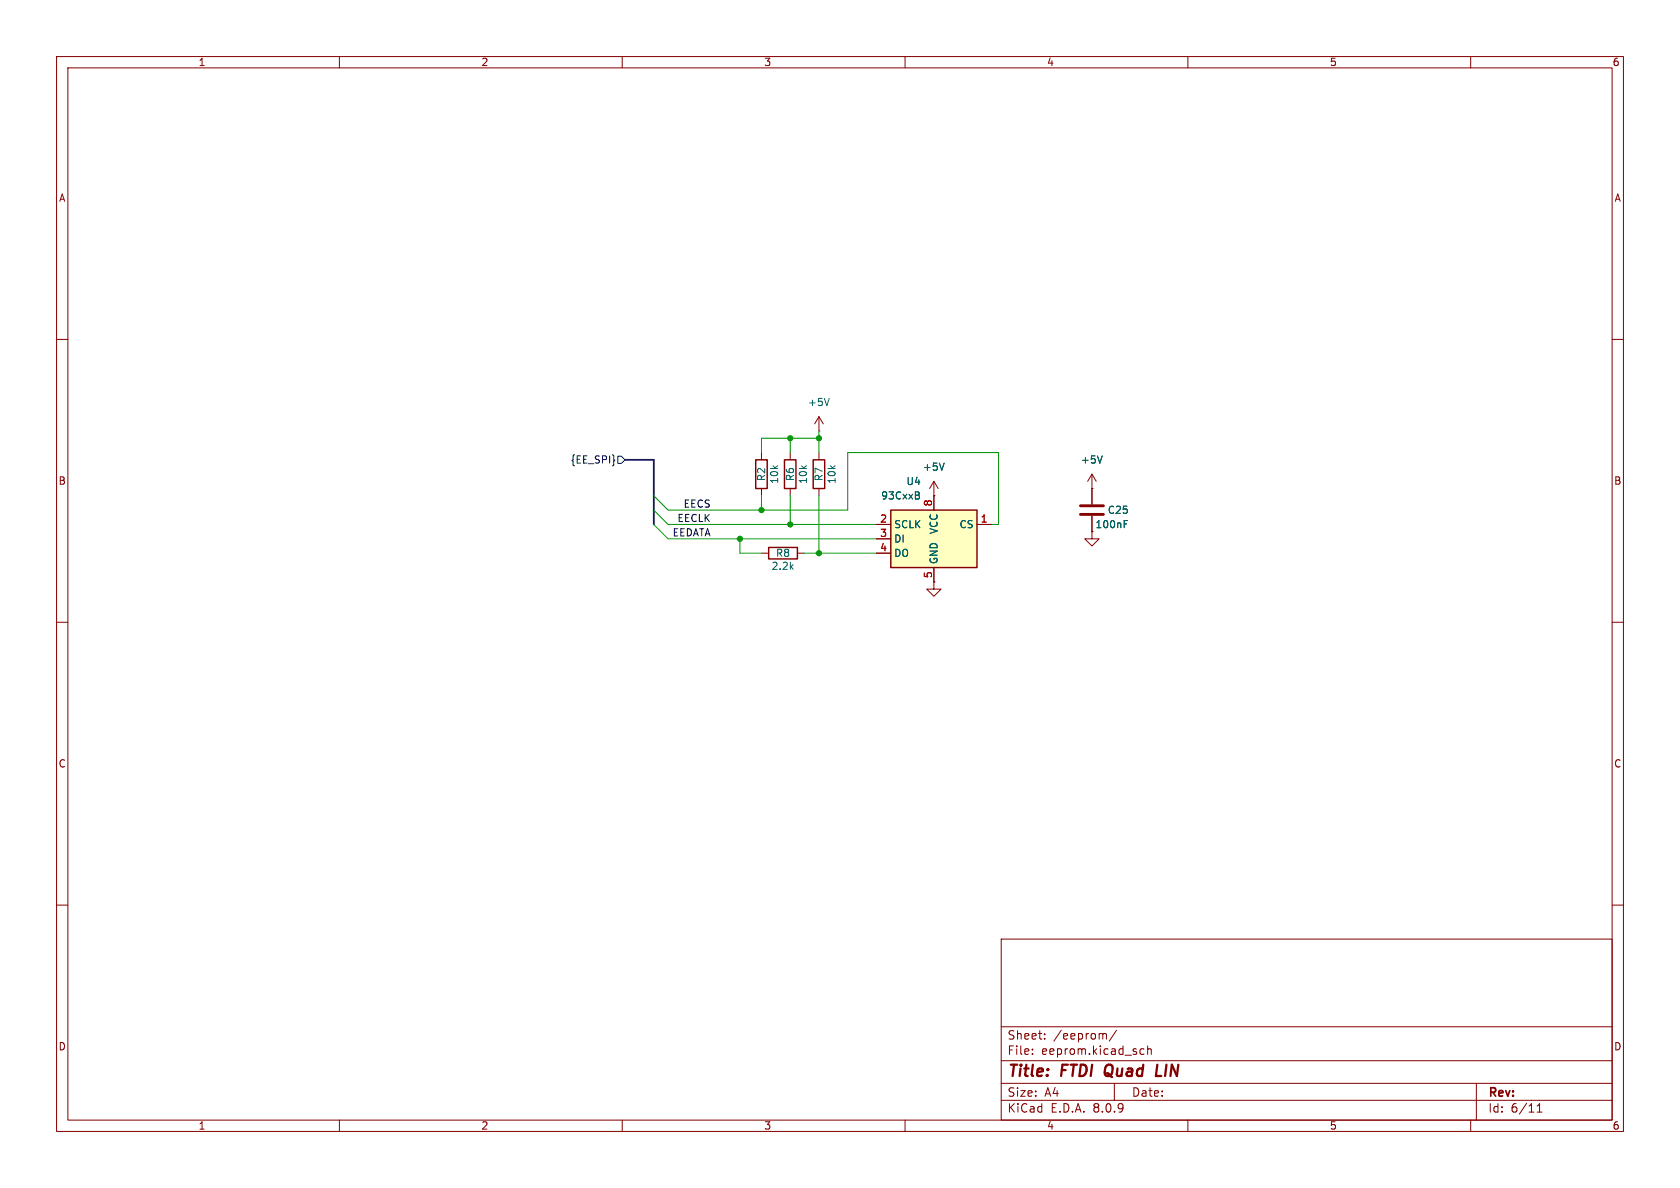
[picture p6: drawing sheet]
(kicad_sch
 (version 20231120)
 (generator "eeschema")
 (generator_version "8.0")
 (paper "A4")
 (title_block
  (title "FTDI Quad LIN"))
 (lib_symbols
  (symbol "Device:C"
   (pin_numbers hide)
   (pin_names
    (offset 0.254)) (exclude_from_sim no) (in_bom yes) (on_board yes)
   (property "Reference" "C" (at 0.635 2.54 0) (effects (font (size 1.27 1.27)) (justify left)))
   (property "Value" "C" (at 0.635 -2.54 0) (effects (font (size 1.27 1.27)) (justify left)))
   (property "Footprint" "" (at 0.9652 -3.81 0) (effects (font (size 1.27 1.27)) (hide yes)))
   (property "Datasheet" "~" (at 0 0 0) (effects (font (size 1.27 1.27)) (hide yes)))
   (property "Description" "Unpolarized capacitor" (at 0 0 0) (effects (font (size 1.27 1.27)) (hide yes)))
   (symbol "C_0_1"
    (polyline (pts (xy -2.032 -0.762) (xy 2.032 -0.762)) (stroke (width 0.508) (type default)) (fill (type none)))
    (polyline (pts (xy -2.032 0.762) (xy 2.032 0.762)) (stroke (width 0.508) (type default)) (fill (type none))))
   (symbol "C_1_1"
    (pin passive line (at 0 3.81 270) (length 2.794) (name "~" (effects (font (size 1.27 1.27)))) (number "1" (effects (font (size 1.27 1.27)))))
    (pin passive line (at 0 -3.81 90) (length 2.794) (name "~" (effects (font (size 1.27 1.27)))) (number "2" (effects (font (size 1.27 1.27)))))))
  (symbol "Device:R"
   (pin_numbers hide)
   (pin_names
    (offset 0)) (exclude_from_sim no) (in_bom yes) (on_board yes)
   (property "Reference" "R" (at 2.032 0 90) (effects (font (size 1.27 1.27))))
   (property "Value" "R" (at 0 0 90) (effects (font (size 1.27 1.27))))
   (property "Footprint" "" (at -1.778 0 90) (effects (font (size 1.27 1.27)) (hide yes)))
   (property "Datasheet" "~" (at 0 0 0) (effects (font (size 1.27 1.27)) (hide yes)))
   (property "Description" "Resistor" (at 0 0 0) (effects (font (size 1.27 1.27)) (hide yes)))
   (symbol "R_0_1"
    (rectangle (start -1.016 -2.54) (end 1.016 2.54) (stroke (width 0.254) (type default)) (fill (type none))))
   (symbol "R_1_1"
    (pin passive line (at 0 3.81 270) (length 1.27) (name "~" (effects (font (size 1.27 1.27)))) (number "1" (effects (font (size 1.27 1.27)))))
    (pin passive line (at 0 -3.81 90) (length 1.27) (name "~" (effects (font (size 1.27 1.27)))) (number "2" (effects (font (size 1.27 1.27)))))))
  (symbol "Memory_EEPROM:93CxxB" (exclude_from_sim no) (in_bom yes) (on_board yes)
   (property "Reference" "U" (at -7.62 6.35 0) (effects (font (size 1.27 1.27))))
   (property "Value" "93CxxB" (at 2.54 -6.35 0) (effects (font (size 1.27 1.27)) (justify left)))
   (property "Footprint" "" (at 0 0 0) (effects (font (size 1.27 1.27)) (hide yes)))
   (property "Datasheet" "http://ww1.microchip.com/downloads/en/DeviceDoc/20001749K.pdf" (at 0 0 0) (effects (font (size 1.27 1.27)) (hide yes)))
   (property "Description" "Serial EEPROM, 93 Series, 5.0V, DIP-8/SOIC-8" (at 0 0 0) (effects (font (size 1.27 1.27)) (hide yes)))
   (symbol "93CxxB_1_1"
    (rectangle (start -7.62 5.08) (end 7.62 -5.08) (stroke (width 0.254) (type default)) (fill (type background)))
    (pin input line (at -10.16 2.54 0) (length 2.54) (name "CS" (effects (font (size 1.27 1.27)))) (number "1" (effects (font (size 1.27 1.27)))))
    (pin input line (at 10.16 2.54 180) (length 2.54) (name "SCLK" (effects (font (size 1.27 1.27)))) (number "2" (effects (font (size 1.27 1.27)))))
    (pin input line (at 10.16 0 180) (length 2.54) (name "DI" (effects (font (size 1.27 1.27)))) (number "3" (effects (font (size 1.27 1.27)))))
    (pin tri_state line (at 10.16 -2.54 180) (length 2.54) (name "DO" (effects (font (size 1.27 1.27)))) (number "4" (effects (font (size 1.27 1.27)))))
    (pin power_in line (at 0 -7.62 90) (length 2.54) (name "GND" (effects (font (size 1.27 1.27)))) (number "5" (effects (font (size 1.27 1.27)))))
    (pin no_connect line (at -7.62 0 0) (length 2.54) hide (name "NC" (effects (font (size 1.27 1.27)))) (number "6" (effects (font (size 1.27 1.27)))))
    (pin no_connect line (at -7.62 -2.54 0) (length 2.54) hide (name "NC" (effects (font (size 1.27 1.27)))) (number "7" (effects (font (size 1.27 1.27)))))
    (pin power_in line (at 0 7.62 270) (length 2.54) (name "VCC" (effects (font (size 1.27 1.27)))) (number "8" (effects (font (size 1.27 1.27)))))))
  (symbol "power:+5V"
   (power)
   (pin_numbers hide)
   (pin_names
    (offset 0) hide) (exclude_from_sim no) (in_bom yes) (on_board yes)
   (property "Reference" "#PWR" (at 0 -3.81 0) (effects (font (size 1.27 1.27)) (hide yes)))
   (property "Value" "+5V" (at 0 3.556 0) (effects (font (size 1.27 1.27))))
   (property "Footprint" "" (at 0 0 0) (effects (font (size 1.27 1.27)) (hide yes)))
   (property "Datasheet" "" (at 0 0 0) (effects (font (size 1.27 1.27)) (hide yes)))
   (property "Description" "Power symbol creates a global label with name \"+5V\"" (at 0 0 0) (effects (font (size 1.27 1.27)) (hide yes)))
   (symbol "+5V_0_1"
    (polyline (pts (xy -0.762 1.27) (xy 0 2.54)) (stroke (width 0) (type default)) (fill (type none)))
    (polyline (pts (xy 0 0) (xy 0 2.54)) (stroke (width 0) (type default)) (fill (type none)))
    (polyline (pts (xy 0 2.54) (xy 0.762 1.27)) (stroke (width 0) (type default)) (fill (type none))))
   (symbol "+5V_1_1"
    (pin power_in line (at 0 0 90) (length 0) (name "~" (effects (font (size 1.27 1.27)))) (number "1" (effects (font (size 1.27 1.27)))))))
  (symbol "power:GND"
   (power)
   (pin_numbers hide)
   (pin_names
    (offset 0) hide) (exclude_from_sim no) (in_bom yes) (on_board yes)
   (property "Reference" "#PWR" (at 0 -6.35 0) (effects (font (size 1.27 1.27)) (hide yes)))
   (property "Value" "GND" (at 0 -3.81 0) (effects (font (size 1.27 1.27))))
   (property "Footprint" "" (at 0 0 0) (effects (font (size 1.27 1.27)) (hide yes)))
   (property "Datasheet" "" (at 0 0 0) (effects (font (size 1.27 1.27)) (hide yes)))
   (property "Description" "Power symbol creates a global label with name \"GND\" , ground" (at 0 0 0) (effects (font (size 1.27 1.27)) (hide yes)))
   (symbol "GND_0_1"
    (polyline (pts (xy 0 0) (xy 0 -1.27) (xy 1.27 -1.27) (xy 0 -2.54) (xy -1.27 -1.27) (xy 0 -1.27)) (stroke (width 0) (type default)) (fill (type none))))
   (symbol "GND_1_1"
    (pin power_in line (at 0 0 270) (length 0) (name "~" (effects (font (size 1.27 1.27)))) (number "1" (effects (font (size 1.27 1.27))))))))
 (junction
  (at 139.7 77.47)
  (diameter 0)
  (color 0 0 0 0))
 (junction
  (at 130.81 95.25)
  (diameter 0)
  (color 0 0 0 0))
 (junction
  (at 139.7 92.71)
  (diameter 0)
  (color 0 0 0 0))
 (junction
  (at 144.78 97.79)
  (diameter 0)
  (color 0 0 0 0))
 (junction
  (at 134.62 90.17)
  (diameter 0)
  (color 0 0 0 0))
 (junction
  (at 144.78 77.47)
  (diameter 0)
  (color 0 0 0 0))
 (bus_entry
  (at 115.57 87.63)
  (size 2.54 2.54)
  (stroke (width 0) (type default)))
 (bus_entry
  (at 115.57 90.17)
  (size 2.54 2.54)
  (stroke (width 0) (type default)))
 (bus_entry
  (at 115.57 92.71)
  (size 2.54 2.54)
  (stroke (width 0) (type default)))
 (wire
  (pts (xy 134.62 77.47) (xy 139.7 77.47))
  (stroke (width 0) (type default)))
 (bus
  (pts (xy 115.57 87.63) (xy 115.57 81.28))
  (stroke (width 0) (type default)))
 (wire
  (pts (xy 144.78 77.47) (xy 144.78 76.2))
  (stroke (width 0) (type default)))
 (wire
  (pts (xy 144.78 87.63) (xy 144.78 97.79))
  (stroke (width 0) (type default)))
 (wire
  (pts (xy 118.11 90.17) (xy 134.62 90.17))
  (stroke (width 0) (type default)))
 (wire
  (pts (xy 149.86 80.01) (xy 176.53 80.01))
  (stroke (width 0) (type default)))
 (wire
  (pts (xy 139.7 87.63) (xy 139.7 92.71))
  (stroke (width 0) (type default)))
 (bus
  (pts (xy 110.49 81.28) (xy 115.57 81.28))
  (stroke (width 0) (type default)))
 (wire
  (pts (xy 144.78 77.47) (xy 139.7 77.47))
  (stroke (width 0) (type default)))
 (wire
  (pts (xy 154.94 95.25) (xy 130.81 95.25))
  (stroke (width 0) (type default)))
 (wire
  (pts (xy 134.62 87.63) (xy 134.62 90.17))
  (stroke (width 0) (type default)))
 (wire
  (pts (xy 144.78 80.01) (xy 144.78 77.47))
  (stroke (width 0) (type default)))
 (wire
  (pts (xy 130.81 97.79) (xy 130.81 95.25))
  (stroke (width 0) (type default)))
 (wire
  (pts (xy 130.81 95.25) (xy 118.11 95.25))
  (stroke (width 0) (type default)))
 (wire
  (pts (xy 139.7 77.47) (xy 139.7 80.01))
  (stroke (width 0) (type default)))
 (bus
  (pts (xy 115.57 92.71) (xy 115.57 90.17))
  (stroke (width 0) (type default)))
 (wire
  (pts (xy 149.86 90.17) (xy 149.86 80.01))
  (stroke (width 0) (type default)))
 (bus
  (pts (xy 115.57 90.17) (xy 115.57 87.63))
  (stroke (width 0) (type default)))
 (wire
  (pts (xy 176.53 92.71) (xy 175.26 92.71))
  (stroke (width 0) (type default)))
 (wire
  (pts (xy 134.62 90.17) (xy 149.86 90.17))
  (stroke (width 0) (type default)))
 (wire
  (pts (xy 134.62 97.79) (xy 130.81 97.79))
  (stroke (width 0) (type default)))
 (wire
  (pts (xy 139.7 92.71) (xy 118.11 92.71))
  (stroke (width 0) (type default)))
 (wire
  (pts (xy 176.53 80.01) (xy 176.53 92.71))
  (stroke (width 0) (type default)))
 (wire
  (pts (xy 154.94 97.79) (xy 144.78 97.79))
  (stroke (width 0) (type default)))
 (wire
  (pts (xy 134.62 80.01) (xy 134.62 77.47))
  (stroke (width 0) (type default)))
 (wire
  (pts (xy 154.94 92.71) (xy 139.7 92.71))
  (stroke (width 0) (type default)))
 (wire
  (pts (xy 144.78 97.79) (xy 142.24 97.79))
  (stroke (width 0) (type default)))
 (label "EECS"
  (at 125.73 90.17 180)
  (effects (font (size 1.27 1.27)) (justify right bottom)))
 (label "EEDATA"
  (at 125.73 95.25 180)
  (effects (font (size 1.27 1.27)) (justify right bottom)))
 (label "EECLK"
  (at 125.73 92.71 180)
  (effects (font (size 1.27 1.27)) (justify right bottom)))
 (hierarchical_label "{EE_SPI}"
  (shape input)
  (at 110.49 81.28 180)
  (effects (font (size 1.27 1.27)) (justify right)))
 (symbol
  (lib_id "Device:R")
  (at 144.78 83.82 0)
  (mirror x)
  (unit 1)
  (exclude_from_sim no)
  (in_bom yes)
  (on_board yes)
  (dnp no)
  (property "Reference" "R7" (at 144.78 83.82 90) (effects (font (size 1.27 1.27))))
  (property "Value" "10k" (at 147.066 83.82 90) (effects (font (size 1.27 1.27))))
  (property "Footprint" "Resistor_SMD:R_0805_2012Metric" (at 143.002 83.82 90) (effects (font (size 1.27 1.27)) (hide yes)))
  (property "Datasheet" "~" (at 144.78 83.82 0) (effects (font (size 1.27 1.27)) (hide yes)))
  (property "Description" "Resistor" (at 144.78 83.82 0) (effects (font (size 1.27 1.27)) (hide yes)))
  (pin "2")
  (pin "1"))
 (symbol
  (lib_id "Memory_EEPROM:93CxxB")
  (at 165.1 95.25 0)
  (mirror y)
  (unit 1)
  (exclude_from_sim no)
  (in_bom yes)
  (on_board yes)
  (dnp no)
  (fields_autoplaced yes)
  (property "Reference" "U4" (at 162.9059 85.09 0) (effects (font (size 1.27 1.27)) (justify left)))
  (property "Value" "93CxxB" (at 162.9059 87.63 0) (effects (font (size 1.27 1.27)) (justify left)))
  (property "Footprint" "Package_SO:SOIC-8_3.9x4.9mm_P1.27mm" (at 165.1 95.25 0) (effects (font (size 1.27 1.27)) (hide yes)))
  (property "Datasheet" "http://ww1.microchip.com/downloads/en/DeviceDoc/20001749K.pdf" (at 165.1 95.25 0) (effects (font (size 1.27 1.27)) (hide yes)))
  (property "Description" "Serial EEPROM, 93 Series, 5.0V, DIP-8/SOIC-8" (at 165.1 95.25 0) (effects (font (size 1.27 1.27)) (hide yes)))
  (property "manf#" "93LC46B-I/SN" (at 165.1 95.25 0) (effects (font (size 1.27 1.27)) (hide yes)))
  (pin "7")
  (pin "3")
  (pin "8")
  (pin "1")
  (pin "2")
  (pin "4")
  (pin "6")
  (pin "5"))
 (symbol
  (lib_id "Device:R")
  (at 139.7 83.82 0)
  (mirror x)
  (unit 1)
  (exclude_from_sim no)
  (in_bom yes)
  (on_board yes)
  (dnp no)
  (property "Reference" "R6" (at 139.7 83.82 90) (effects (font (size 1.27 1.27))))
  (property "Value" "10k" (at 141.986 83.82 90) (effects (font (size 1.27 1.27))))
  (property "Footprint" "Resistor_SMD:R_0805_2012Metric" (at 137.922 83.82 90) (effects (font (size 1.27 1.27)) (hide yes)))
  (property "Datasheet" "~" (at 139.7 83.82 0) (effects (font (size 1.27 1.27)) (hide yes)))
  (property "Description" "Resistor" (at 139.7 83.82 0) (effects (font (size 1.27 1.27)) (hide yes)))
  (pin "2")
  (pin "1"))
 (symbol
  (lib_id "power:+5V")
  (at 165.1 87.63 0)
  (mirror y)
  (unit 1)
  (exclude_from_sim no)
  (in_bom yes)
  (on_board yes)
  (dnp no)
  (fields_autoplaced yes)
  (property "Reference" "#PWR024" (at 165.1 91.44 0) (effects (font (size 1.27 1.27)) (hide yes)))
  (property "Value" "+5V" (at 165.1 82.55 0) (effects (font (size 1.27 1.27))))
  (property "Footprint" "" (at 165.1 87.63 0) (effects (font (size 1.27 1.27)) (hide yes)))
  (property "Datasheet" "" (at 165.1 87.63 0) (effects (font (size 1.27 1.27)) (hide yes)))
  (property "Description" "Power symbol creates a global label with name \"+5V\"" (at 165.1 87.63 0) (effects (font (size 1.27 1.27)) (hide yes)))
  (pin "1"))
 (symbol
  (lib_id "Device:R")
  (at 138.43 97.79 90)
  (mirror x)
  (unit 1)
  (exclude_from_sim no)
  (in_bom yes)
  (on_board yes)
  (dnp no)
  (property "Reference" "R8" (at 138.43 97.79 90) (effects (font (size 1.27 1.27))))
  (property "Value" "2.2k" (at 138.43 100.076 90) (effects (font (size 1.27 1.27))))
  (property "Footprint" "Resistor_SMD:R_0805_2012Metric" (at 138.43 96.012 90) (effects (font (size 1.27 1.27)) (hide yes)))
  (property "Datasheet" "~" (at 138.43 97.79 0) (effects (font (size 1.27 1.27)) (hide yes)))
  (property "Description" "Resistor" (at 138.43 97.79 0) (effects (font (size 1.27 1.27)) (hide yes)))
  (pin "2")
  (pin "1"))
 (symbol
  (lib_id "Device:C")
  (at 193.04 90.17 0)
  (mirror y)
  (unit 1)
  (exclude_from_sim no)
  (in_bom yes)
  (on_board yes)
  (dnp no)
  (property "Reference" "C25" (at 199.644 90.17 0) (effects (font (size 1.27 1.27)) (justify left)))
  (property "Value" "100nF" (at 199.644 92.71 0) (effects (font (size 1.27 1.27)) (justify left)))
  (property "Footprint" "Capacitor_SMD:C_0805_2012Metric" (at 192.0748 93.98 0) (effects (font (size 1.27 1.27)) (hide yes)))
  (property "Datasheet" "~" (at 193.04 90.17 0) (effects (font (size 1.27 1.27)) (hide yes)))
  (property "Description" "Unpolarized capacitor" (at 193.04 90.17 0) (effects (font (size 1.27 1.27)) (hide yes)))
  (pin "2")
  (pin "1"))
 (symbol
  (lib_id "power:GND")
  (at 193.04 93.98 0)
  (mirror y)
  (unit 1)
  (exclude_from_sim no)
  (in_bom yes)
  (on_board yes)
  (dnp no)
  (fields_autoplaced yes)
  (property "Reference" "#PWR046" (at 193.04 100.33 0) (effects (font (size 1.27 1.27)) (hide yes)))
  (property "Value" "GND" (at 193.04 99.06 0) (effects (font (size 1.27 1.27)) (hide yes)))
  (property "Footprint" "" (at 193.04 93.98 0) (effects (font (size 1.27 1.27)) (hide yes)))
  (property "Datasheet" "" (at 193.04 93.98 0) (effects (font (size 1.27 1.27)) (hide yes)))
  (property "Description" "Power symbol creates a global label with name \"GND\" , ground" (at 193.04 93.98 0) (effects (font (size 1.27 1.27)) (hide yes)))
  (pin "1"))
 (symbol
  (lib_id "Device:R")
  (at 134.62 83.82 0)
  (mirror x)
  (unit 1)
  (exclude_from_sim no)
  (in_bom yes)
  (on_board yes)
  (dnp no)
  (property "Reference" "R2" (at 134.62 83.82 90) (effects (font (size 1.27 1.27))))
  (property "Value" "10k" (at 136.906 83.82 90) (effects (font (size 1.27 1.27))))
  (property "Footprint" "Resistor_SMD:R_0805_2012Metric" (at 132.842 83.82 90) (effects (font (size 1.27 1.27)) (hide yes)))
  (property "Datasheet" "~" (at 134.62 83.82 0) (effects (font (size 1.27 1.27)) (hide yes)))
  (property "Description" "Resistor" (at 134.62 83.82 0) (effects (font (size 1.27 1.27)) (hide yes)))
  (pin "2")
  (pin "1"))
 (symbol
  (lib_id "power:GND")
  (at 165.1 102.87 0)
  (mirror y)
  (unit 1)
  (exclude_from_sim no)
  (in_bom yes)
  (on_board yes)
  (dnp no)
  (fields_autoplaced yes)
  (property "Reference" "#PWR051" (at 165.1 109.22 0) (effects (font (size 1.27 1.27)) (hide yes)))
  (property "Value" "GND" (at 165.1 107.95 0) (effects (font (size 1.27 1.27)) (hide yes)))
  (property "Footprint" "" (at 165.1 102.87 0) (effects (font (size 1.27 1.27)) (hide yes)))
  (property "Datasheet" "" (at 165.1 102.87 0) (effects (font (size 1.27 1.27)) (hide yes)))
  (property "Description" "Power symbol creates a global label with name \"GND\" , ground" (at 165.1 102.87 0) (effects (font (size 1.27 1.27)) (hide yes)))
  (pin "1"))
 (symbol
  (lib_id "power:+5V")
  (at 193.04 86.36 0)
  (mirror y)
  (unit 1)
  (exclude_from_sim no)
  (in_bom yes)
  (on_board yes)
  (dnp no)
  (fields_autoplaced yes)
  (property "Reference" "#PWR045" (at 193.04 90.17 0) (effects (font (size 1.27 1.27)) (hide yes)))
  (property "Value" "+5V" (at 193.04 81.28 0) (effects (font (size 1.27 1.27))))
  (property "Footprint" "" (at 193.04 86.36 0) (effects (font (size 1.27 1.27)) (hide yes)))
  (property "Datasheet" "" (at 193.04 86.36 0) (effects (font (size 1.27 1.27)) (hide yes)))
  (property "Description" "Power symbol creates a global label with name \"+5V\"" (at 193.04 86.36 0) (effects (font (size 1.27 1.27)) (hide yes)))
  (pin "1"))
 (symbol
  (lib_id "power:+5V")
  (at 144.78 76.2 0)
  (mirror y)
  (unit 1)
  (exclude_from_sim no)
  (in_bom yes)
  (on_board yes)
  (dnp no)
  (fields_autoplaced yes)
  (property "Reference" "#PWR015" (at 144.78 80.01 0) (effects (font (size 1.27 1.27)) (hide yes)))
  (property "Value" "+5V" (at 144.78 71.12 0) (effects (font (size 1.27 1.27))))
  (property "Footprint" "" (at 144.78 76.2 0) (effects (font (size 1.27 1.27)) (hide yes)))
  (property "Datasheet" "" (at 144.78 76.2 0) (effects (font (size 1.27 1.27)) (hide yes)))
  (property "Description" "Power symbol creates a global label with name \"+5V\"" (at 144.78 76.2 0) (effects (font (size 1.27 1.27)) (hide yes)))
  (pin "1")))
